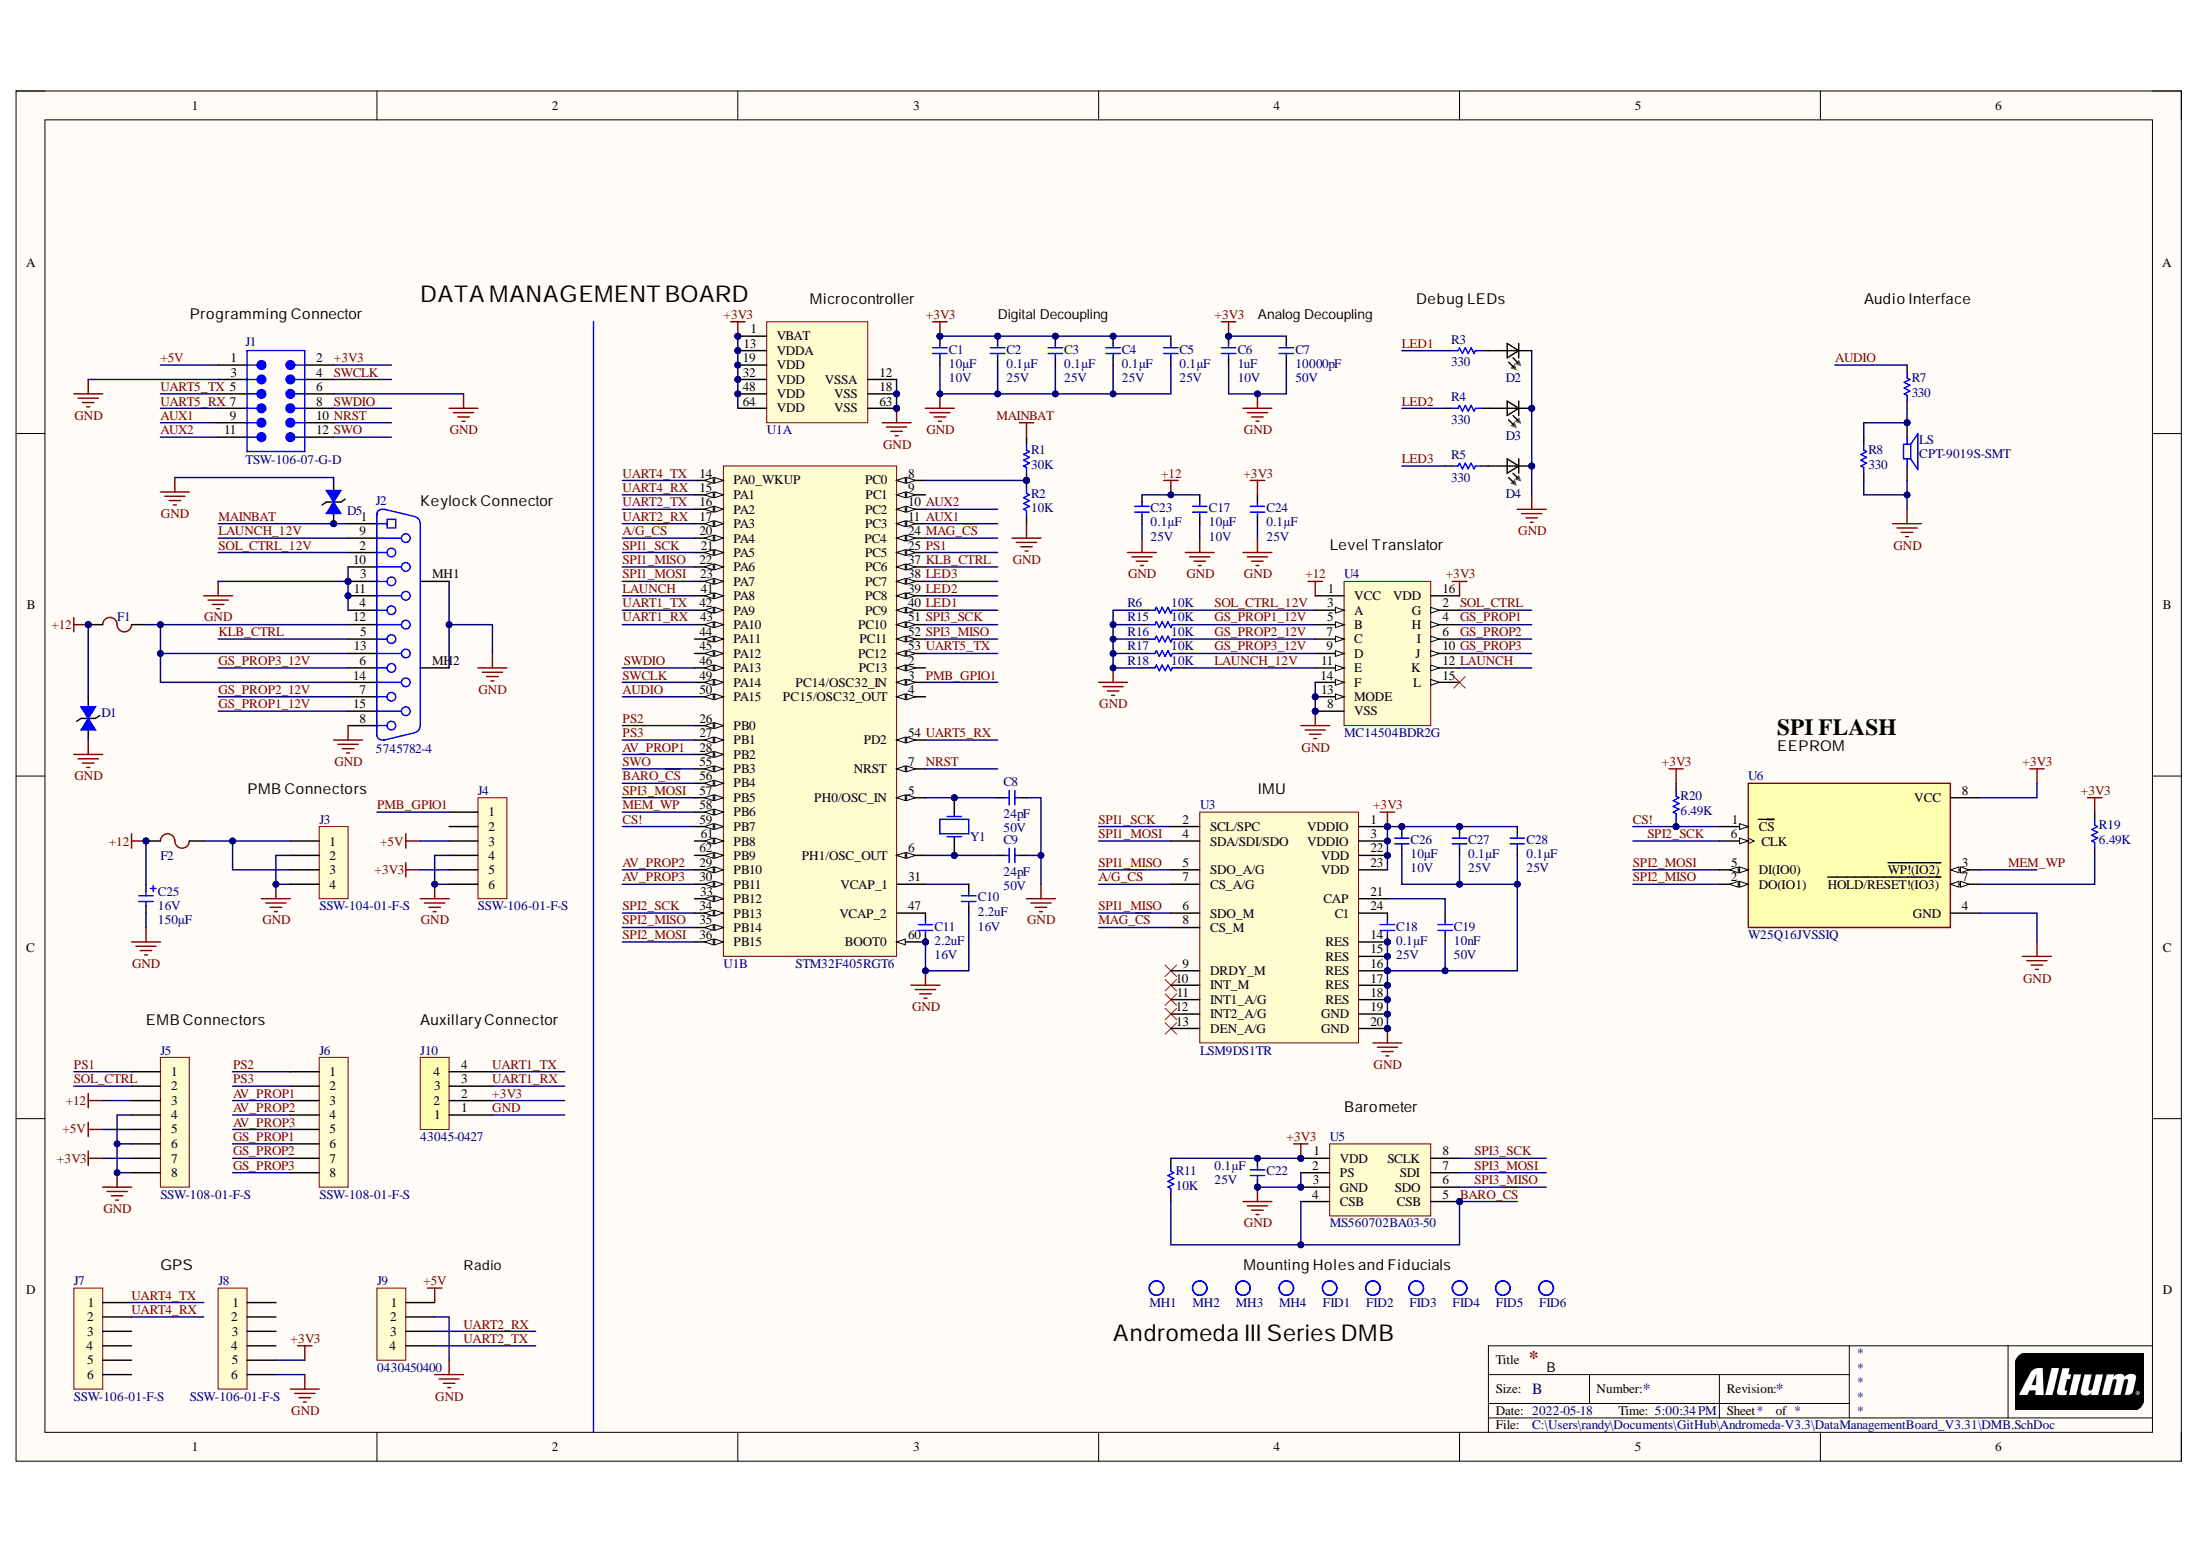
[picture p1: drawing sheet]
# Altium project DataManagementBoard_V3.31.PrjPcb
1 sheet, 70 parts. Net scope: global (net labels, ports and power ports of the same name join across sheets).
Board file: DMB.PcbDoc

## Sheet DMB.SchDoc
size B

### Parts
C1  Capacitance: 10µF  Voltage - Rated: 10V  [0603[1608]]  (hidden comment: CL10A106MP8NNNC)
C2  Capacitance: 0.1µF  Voltage - Rated: 25V  [0603[1608]]  (hidden comment: CGA3E2X7R1E104K080AA)
C3  Capacitance: 0.1µF  Voltage - Rated: 25V  [0603[1608]]  (hidden comment: CGA3E2X7R1E104K080AA)
C4  Capacitance: 0.1µF  Voltage - Rated: 25V  [0603[1608]]  (hidden comment: CGA3E2X7R1E104K080AA)
C5  Capacitance: 0.1µF  Voltage - Rated: 25V  [0603[1608]]  (hidden comment: CGA3E2X7R1E104K080AA)
C6  Capacitance: 1uF  Voltage - Rated: 10V  [0603[1608]]  (hidden comment: CL10A105KP8NNNC)
C7  Capacitance: 10000pF  Voltage - Rated: 50V  [0603[1608]]  (hidden comment: CGA3E2X7R1H103K080AA)
C8  Capacitance: 24pF  Voltage - Rated: 50V  [0603[1608]]  (hidden comment: 06035A240JAT2A)
C9  Capacitance: 24pF  Voltage - Rated: 50V  [0603[1608]]  (hidden comment: 06035A240JAT2A)
C10  Capacitance: 2.2uF  Voltage - Rated: 16V  [0603[1608]]  (hidden comment: C1608X5R1C225K080AB)
C11  Capacitance: 2.2uF  Voltage - Rated: 16V  [0603[1608]]  (hidden comment: C1608X5R1C225K080AB)
C17  Capacitance: 10µF  Voltage - Rated: 10V  [0603[1608]]  (hidden comment: CL10A106MP8NNNC)
C18  Capacitance: 0.1µF  Voltage - Rated: 25V  [0603[1608]]  (hidden comment: CGA3E2X7R1E104K080AA)
C19  Capacitance: 10nF  Voltage - Rated: 50V  [0603[1608]]  (hidden comment: GRM1885C1H103JA01D)
C22  Capacitance: 0.1µF  Voltage - Rated: 25V  [0603[1608]]  (hidden comment: CGA3E2X7R1E104K080AA)
C23  Capacitance: 0.1µF  Voltage - Rated: 25V  [0603[1608]]  (hidden comment: CGA3E2X7R1E104K080AA)
C24  Capacitance: 0.1µF  Voltage - Rated: 25V  [0603[1608]]  (hidden comment: CGA3E2X7R1E104K080AA)
C25  Voltage - Rated: 16V  Capacitance: 150µF  [TAJD157K016RNJ]  (hidden comment: TAJD157K016RNJ)
C26  Capacitance: 10µF  Voltage - Rated: 10V  [0603[1608]]  (hidden comment: CL10A106MP8NNNC)
C27  Capacitance: 0.1µF  Voltage - Rated: 25V  [0603[1608]]  (hidden comment: CGA3E2X7R1E104K080AA)
C28  Capacitance: 0.1µF  Voltage - Rated: 25V  [0603[1608]]  (hidden comment: CGA3E2X7R1E104K080AA)
D1  CDSOD323-T12C  [CDSOD323-T12C]  (value not drawn)
D2  LTST-C191KGKT  [LTST-C191KGKT]  (value not drawn)
D3  LTST-C191KGKT  [LTST-C191KGKT]  (value not drawn)
D4  LTST-C191KGKT  [LTST-C191KGKT]  (value not drawn)
D5  CDSOD323-T12C  [CDSOD323-T12C]  (value not drawn)
F1  SF-0603FP500M-2  [SF-0603FP500M-2]  (value not drawn)
F2  SF-0603FP500M-2  [SF-0603FP500M-2]  (value not drawn)
FID1  FID_1MM_ROUND_SL  [FID_1MM_ROUND_SL]  (value not drawn)  (no BOM)
FID2  FID_1MM_ROUND_SL  [FID_1MM_ROUND_SL]  (value not drawn)  (no BOM)
FID3  FID_1MM_ROUND_SL  [FID_1MM_ROUND_SL]  (value not drawn)  (no BOM)
FID4  FID_1MM_ROUND_SL  [FID_1MM_ROUND_SL]  (value not drawn)  (no BOM)
FID5  FID_1MM_ROUND_SL  [FID_1MM_ROUND_SL]  (value not drawn)  (no BOM)
FID6  FID_1MM_ROUND_SL  [FID_1MM_ROUND_SL]  (value not drawn)  (no BOM)
J1  TSW-106-07-G-D  [SMTC-TSW-106-07-X-D]
J2  5745782-4  [TECO-5745782-4_V]
J3  SSW-104-01-F-S  [SSW-104-01-F-S]
J4  SSW-106-01-F-S  [SSW-106-01-F-S]
J5  SSW-108-01-F-S  [SSW-108-01-F-S]
J6  SSW-108-01-F-S  [SSW-108-01-F-S]
J7  SSW-106-01-F-S  [SSW-106-01-F-S]
J8  SSW-106-01-F-S  [SSW-106-01-F-S]
J9  0430450400  [0430450400]
J10  43045-0427  [43045-0427]
LS  CPT-9019S-SMT  [CUI_CPT-9019S-SMT]
MH1  Mounting Hole  [MOUNT-HOLE]  (value not drawn)  (no BOM)
MH2  Mounting Hole  [MOUNT-HOLE]  (value not drawn)  (no BOM)
MH3  Mounting Hole  [MOUNT-HOLE]  (value not drawn)  (no BOM)
MH4  Mounting Hole  [MOUNT-HOLE]  (value not drawn)  (no BOM)
R1  Resistance: 30K  [0603[1608]]  (hidden comment: RC0603FR-0730KL)
R2  Resistance: 10K  [0603[1608]]  (hidden comment: ERJ-3GEYJ103V)
R3  Resistance: 330  [0603[1608]]  (hidden comment: RC1608F331CS)
R4  Resistance: 330  [0603[1608]]  (hidden comment: RC1608F331CS)
R5  Resistance: 330  [0603[1608]]  (hidden comment: RC1608F331CS)
R6  Resistance: 10K  [0603[1608]]  (hidden comment: ERJ-3GEYJ103V)
R7  Resistance: 330  [0603[1608]]  (hidden comment: RC1608F331CS)
R8  Resistance: 330  [0603[1608]]  (hidden comment: RC1608F331CS)
R11  Resistance: 10K  [0603[1608]]  (hidden comment: ERJ-3GEYJ103V)
R15  Resistance: 10K  [0603[1608]]  (hidden comment: ERJ-3GEYJ103V)
R16  Resistance: 10K  [0603[1608]]  (hidden comment: ERJ-3GEYJ103V)
R17  Resistance: 10K  [0603[1608]]  (hidden comment: ERJ-3GEYJ103V)
R18  Resistance: 10K  [0603[1608]]  (hidden comment: ERJ-3GEYJ103V)
R19  Resistance: 6.49K  [0603[1608]]  (hidden comment: RT0603DRE076K49L)
R20  Resistance: 6.49K  [0603[1608]]  (hidden comment: RT0603DRE076K49L)
U1  STM32F405RGT6  [TSQFP50P1200X1200X160-64N]  (value not drawn)  (parts A,B of 2)
U3  LSM9DS1TR  [LSM9DS1TR]
U4  MC14504BDR2G  [MC14504BDR2G]
U5  MS560702BA03-50  [MS560702BA03-50]
U6  W25Q16JVSSIQ  [W25Q16JVSSIQ]
Y1  ABLS-8.000MHZ-B2-T  [ABLS-8.000MHZ-B2-T]  (value not drawn)

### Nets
+3V3: C1.2 C2.2 C3.2 C4.2 C5.2 C6.2 C7.2 C22.2 C24.2 C26.2 C27.2 C28.2 J1.2 J4.5 J5.7 J8.5 J10.2 R11.2 R19.2 R20.2 U1.1(VBAT) U1.13(VDDA) U1.19(VDD) U1.32(VDD) U1.48(VDD) U1.64(VDD) U3.1(VDDIO) U3.3(VDDIO) U3.22(VDD) U3.23(VDD) U4.16(VDD) U5.1(VDD) U6.8(VCC)
+5V: J1.1 J4.3 J5.5 J9.1
+12: C17.2 C23.2 C25.1 D1.1 F1.1 F2.1 J5.3 U4.1(VCC)
GND: C1.1 C2.1 C3.1 C4.1 C5.1 C6.1 C7.1 C8.2 C9.2 C10.1 C11.1 C17.1 C18.1 C19.1 C22.1 C23.1 C24.1 C25.2 C26.1 C27.1 C28.1 D1.2 D2.1(K2) D3.1(K2) D4.1(K2) D5.2 J1.3 J1.6 J2.3 J2.4 J2.8 J2.10 J2.11 J2.MH1 J2.MH2 J3.2 J3.4 J4.4 J4.6 J5.4 J5.6 J5.8 J8.6 J9.2 J10.1 LS.2 R2.1 R6.1 R8.2 R15.1 R16.1 R17.1 R18.1 U1.12(VSSA) U1.18(VSS) U1.60(BOOT0) U1.63(VSS) U3.14(RES) U3.15(RES) U3.16(RES) U3.17(RES) U3.18(RES) U3.19(GND) U3.20(GND) U4.8(VSS) U4.13(MODE) U4.14(F) U5.2(PS) U5.3(GND) U6.4(GND)
MAINBAT: D5.1 J2.1 R1.2
A/G_~{CS}: U1.20(PA4) U3.7(CS_A/G)
AUDIO: R7.1 U1.50(PA15)
AUX1: J1.9 U1.11(PC3)
AUX2: J1.11 U1.10(PC2)
AV_PROP1: J6.3 U1.28(PB2)
AV_PROP2: J6.4 U1.29(PB10)
AV_PROP3: J6.5 U1.30(PB11)
BARO_~{CS}: R11.1 U1.56(PB4) U5.4(CSB) U5.5(CSB)
CS!: R20.1 U1.59(PB7) U6.1(~{CS})
GS_PROP1: J6.6 U4.4(H)
GS_PROP1_12V: J2.15 R15.2 U4.5(B)
GS_PROP2: J6.7 U4.6(I)
GS_PROP2_12V: J2.7 R16.2 U4.7(C)
GS_PROP3: J6.8 U4.10(J)
GS_PROP3_12V: J2.6 R17.2 U4.9(D)
KLB_CTRL: J2.5 U1.37(PC6)
LAUNCH: U1.41(PA8) U4.12(K)
LAUNCH_12V: J2.9 R18.2 U4.11(E)
LED1: R3.2 U1.40(PC9)
LED2: R4.2 U1.39(PC8)
LED3: R5.2 U1.38(PC7)
MAG_~{CS}: U1.24(PC4) U3.8(CS_M)
MEM_WP: U1.58(PB6) U6.3(~{WP!(IO2)})
NRST: J1.10 U1.7(NRST)
PMB_GPIO1: J4.1 U1.3(PC14/OSC32_IN)
PS1: J5.1 U1.25(PC5)
PS2: J6.1 U1.26(PB0)
PS3: J6.2 U1.27(PB1)
SOL_CTRL: J5.2 U4.2(G)
SOL_CTRL_12V: J2.2 R6.2 U4.3(A)
SPI1_MISO: U1.22(PA6) U3.5(SDO_A/G) U3.6(SDO_M)
SPI1_MOSI: U1.23(PA7) U3.4(SDA/SDI/SDO)
SPI1_SCK: U1.21(PA5) U3.2(SCL/SPC)
SPI2_MISO: U1.35(PB14) U6.2(DO(IO1))
SPI2_MOSI: U1.36(PB15) U6.5(DI(IO0))
SPI2_SCK: U1.34(PB13) U6.6(CLK)
SPI3_MISO: U1.52(PC11) U5.6(SDO)
SPI3_MOSI: U1.57(PB5) U5.7(SDI)
SPI3_SCK: U1.51(PC10) U5.8(SCLK)
SWCLK: J1.4 U1.49(PA14)
SWDIO: J1.8 U1.46(PA13)
SWO: J1.12 U1.55(PB3)
UART1_RX: J10.3 U1.43(PA10)
UART1_TX: J10.4 U1.42(PA9)
UART2_RX: J9.3 U1.17(PA3)
UART2_TX: J9.4 U1.16(PA2)
UART4_RX: J7.2 U1.15(PA1)
UART4_TX: J7.1 U1.14(PA0_WKUP)
UART5_RX: J1.7 U1.54(PD2)
UART5_TX: J1.5 U1.53(PC12)
NetC8_1: C8.1 U1.5(PH0/OSC_IN) Y1.2
NetC9_1: C9.1 U1.6(PH1/OSC_OUT) Y1.1
NetC10_2: C10.2 U1.31(VCAP_1)
NetC11_2: C11.2 U1.47(VCAP_2)
NetC18_2: C18.2 U3.24(C1)
NetC19_2: C19.2 U3.21(CAP)
NetD2_2: D2.2(A2) R3.1
NetD3_2: D3.2(A2) R4.1
NetD4_2: D4.2(A2) R5.1
NetF1_2: F1.2 J2.12 J2.13 J2.14
NetF2_2: F2.2 J3.1 J3.3
NetLS_1: LS.1 R7.2 R8.1
NetR1_1: R1.1 R2.2 U1.8(PC0)
NetR19_1: R19.1 U6.7(~{HOLD/RESET!(IO3)})

Not connected (* = marked no-connect by the designer): J4 2; J7 3 4 5 6; J8 1 2 3 4; U1 2(PC13) 4(PC15/OSC32_OUT) 9(PC1) 33(PB12) 44(PA11) 45(PA12) 61(PB8) 62(PB9); U3 9(DRDY_M)* 10(INT_M)* 11(INT1_A/G)* 12(INT2_A/G)* 13(DEN_A/G)*; U4 15(L)*

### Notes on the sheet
- (near J1) Programming Connector
- DATA MANAGEMENT BOARD
- Microcontroller
- Digital Decoupling
- Analog Decoupling
- Debug LEDs
- Audio Interface
- (near J2) Keylock Connector
- Level Translator
- (near U6) EEPROM
- SPI FLASH
- PMB Connectors
- (near U3) IMU
- (near J5) EMB Connectors
- (near J10) Auxillary Connector
- Barometer
- GPS
- Radio
- Mounting Holes and Fiducials
- Andromeda III Series DMB
- B
